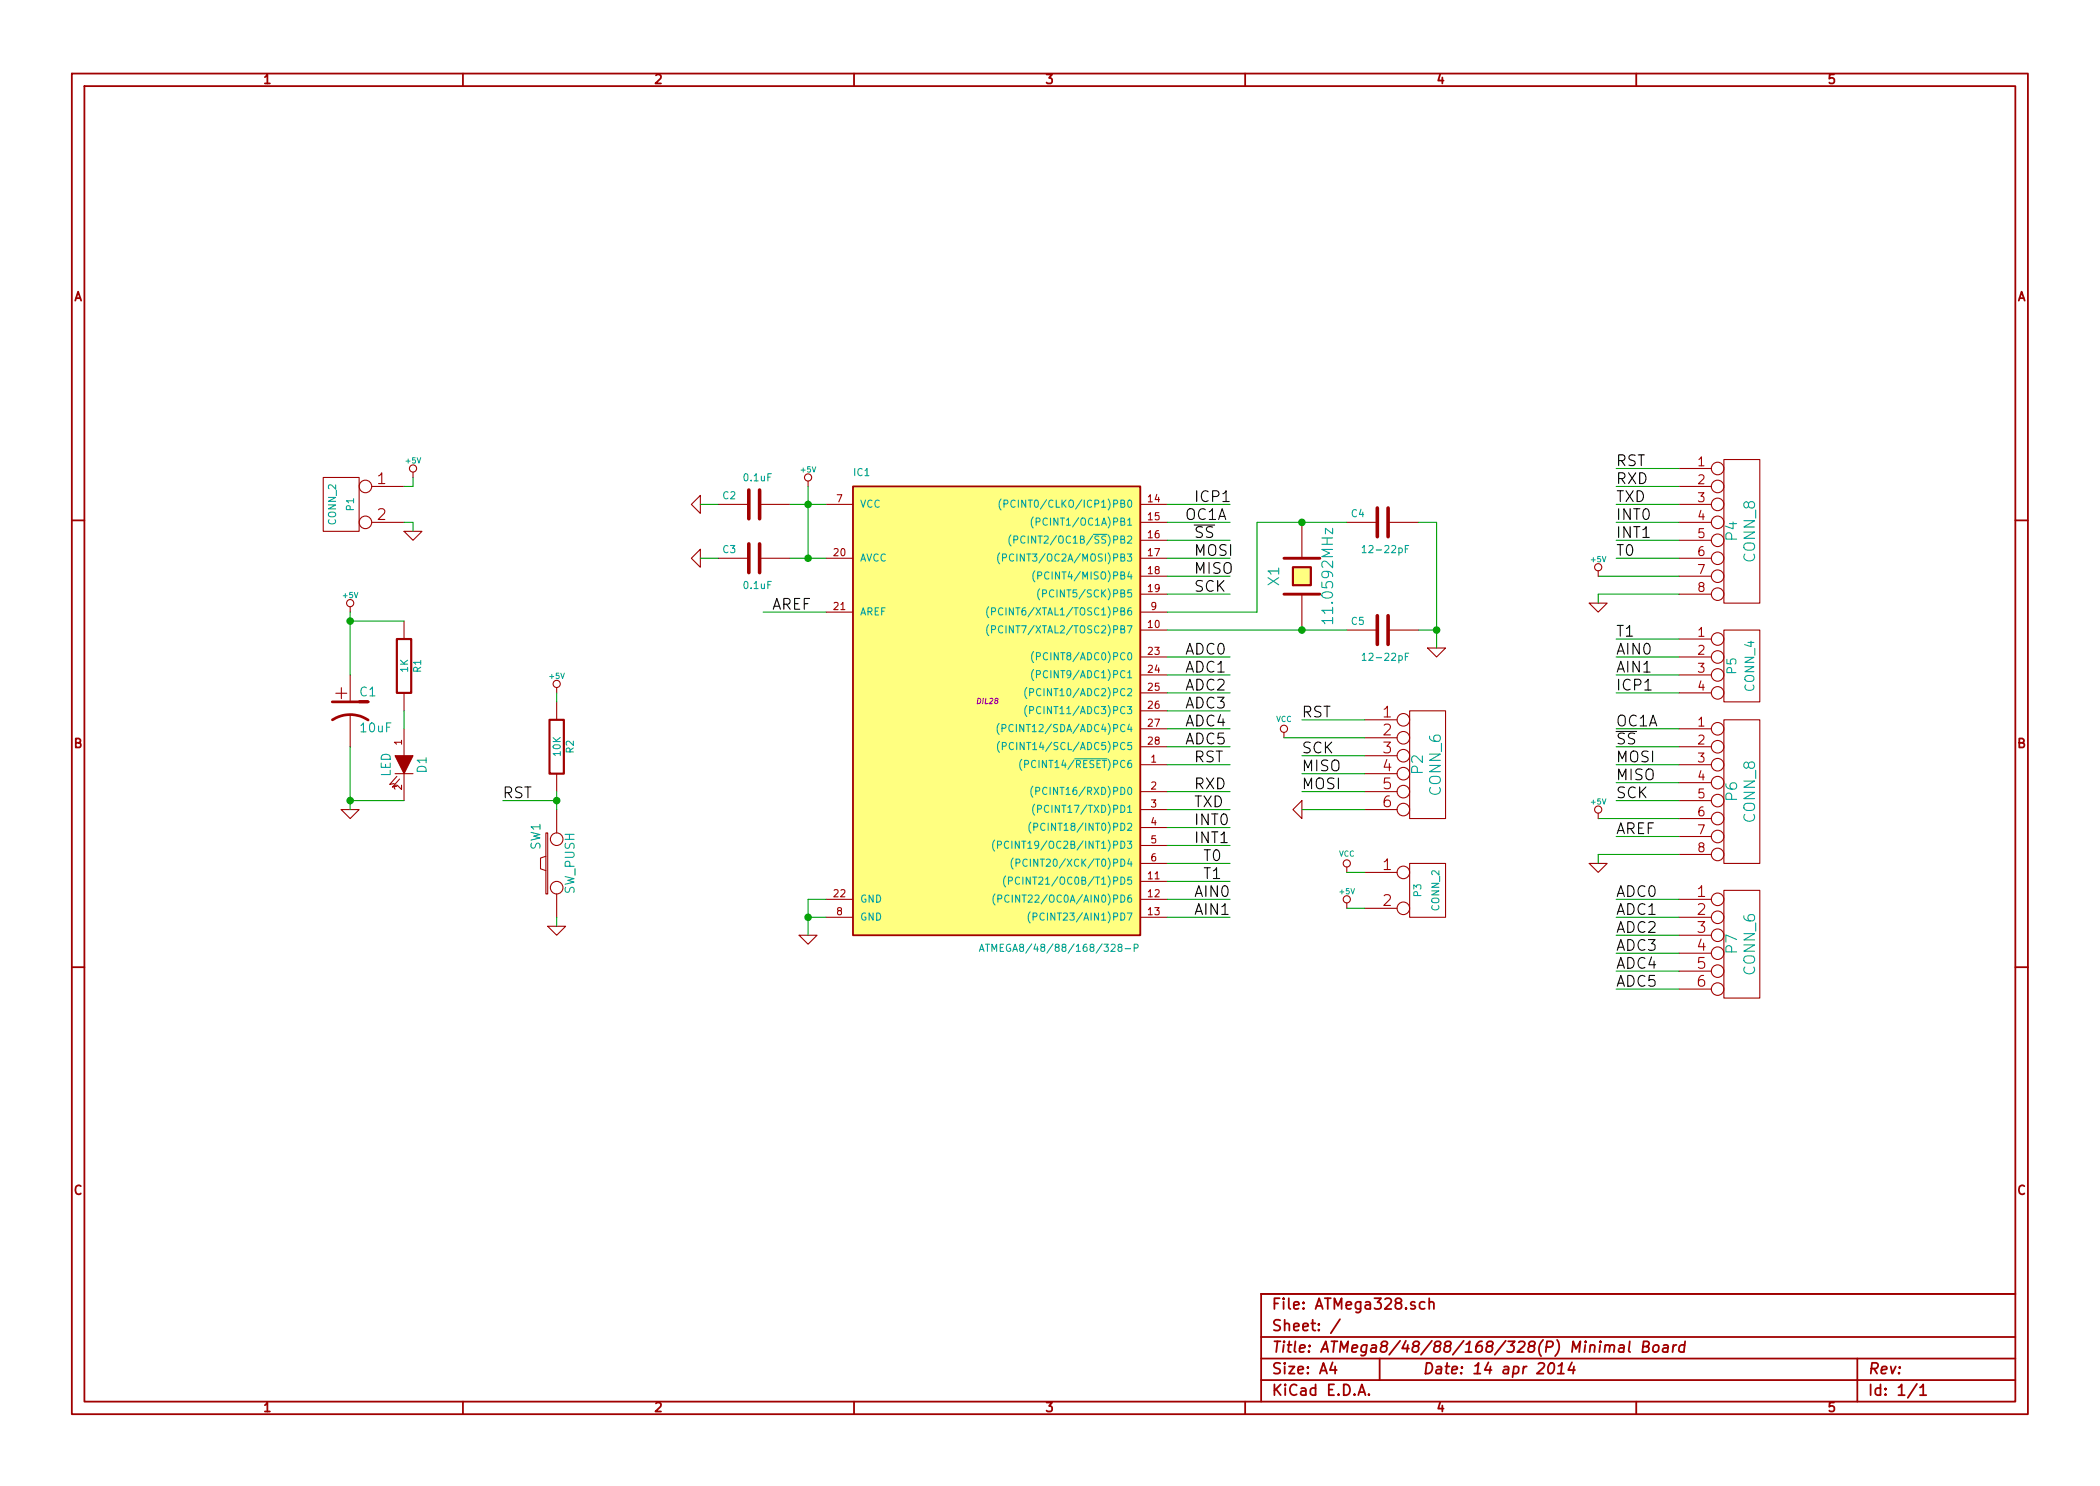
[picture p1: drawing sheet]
EESchema Schematic File Version 2
LIBS:power
LIBS:device
LIBS:transistors
LIBS:conn
LIBS:linear
LIBS:regul
LIBS:74xx
LIBS:cmos4000
LIBS:adc-dac
LIBS:memory
LIBS:xilinx
LIBS:special
LIBS:microcontrollers
LIBS:dsp
LIBS:microchip
LIBS:analog_switches
LIBS:motorola
LIBS:texas
LIBS:intel
LIBS:audio
LIBS:interface
LIBS:digital-audio
LIBS:philips
LIBS:display
LIBS:cypress
LIBS:siliconi
LIBS:opto
LIBS:atmel
LIBS:contrib
LIBS:valves
LIBS:ATMega328-cache
EELAYER 27 0
EELAYER END
$Descr A4 11693 8268
encoding utf-8
Sheet 1 1
Title "ATMega8/48/88/168/328(P) Minimal Board"
Date "14 apr 2014"
Rev ""
Comp ""
Comment1 ""
Comment2 ""
Comment3 ""
Comment4 ""
$EndDescr
$Comp
L ATMEGA328-P IC1
U 1 1
P 5500 3900
F 0 "IC1" H 4750 5150 40  0000 L BNN
F 1 "ATMEGA8/48/88/168/328-P" H 5450 2500 40  0000 L BNN
F 2 "DIL28" H 5500 3900 30  0000 C CIN
F 3 "~" H 5500 3900 60  0000 C CNN
	1    5500 3900
	1    0    0    -1  
$EndComp
$Comp
L C C5
U 1 1
P 7700 3500
F 0 "C5" V 7750 3600 40  0000 L CNN
F 1 "12-22pF" V 7550 3350 40  0000 L CNN
F 2 "~" H 7738 3350 30  0000 C CNN
F 3 "~" H 7700 3500 60  0000 C CNN
	1    7700 3500
	0    -1   -1   0   
$EndComp
$Comp
L SW_PUSH SW1
U 1 1
P 3100 4800
F 0 "SW1" H 3250 4910 50  0000 C CNN
F 1 "SW_PUSH" H 3100 4720 50  0000 C CNN
F 2 "~" H 3100 4800 60  0000 C CNN
F 3 "~" H 3100 4800 60  0000 C CNN
	1    3100 4800
	0    -1   -1   0   
$EndComp
$Comp
L LED D1
U 1 1
P 2250 4250
F 0 "D1" H 2250 4350 50  0000 C CNN
F 1 "LED" H 2250 4150 50  0000 C CNN
F 2 "~" H 2250 4250 60  0000 C CNN
F 3 "~" H 2250 4250 60  0000 C CNN
	1    2250 4250
	0    1    1    0   
$EndComp
$Comp
L R R1
U 1 1
P 2250 3700
F 0 "R1" V 2330 3700 40  0000 C CNN
F 1 "1K" V 2257 3701 40  0000 C CNN
F 2 "~" V 2180 3700 30  0000 C CNN
F 3 "~" H 2250 3700 30  0000 C CNN
	1    2250 3700
	1    0    0    -1  
$EndComp
$Comp
L CRYSTAL X1
U 1 1
P 7250 3200
F 0 "X1" H 7250 3350 60  0000 C CNN
F 1 "11.0592MHz" H 7250 3050 60  0000 C CNN
F 2 "~" H 7250 3200 60  0000 C CNN
F 3 "~" H 7250 3200 60  0000 C CNN
	1    7250 3200
	0    -1   -1   0   
$EndComp
$Comp
L CP1 C1
U 1 1
P 1950 3950
F 0 "C1" H 2000 4050 50  0000 L CNN
F 1 "10uF" H 2000 3850 50  0000 L CNN
F 2 "~" H 1950 3950 60  0000 C CNN
F 3 "~" H 1950 3950 60  0000 C CNN
	1    1950 3950
	1    0    0    -1  
$EndComp
$Comp
L C C4
U 1 1
P 7700 2900
F 0 "C4" V 7750 3000 40  0000 L CNN
F 1 "12-22pF" V 7550 2750 40  0000 L CNN
F 2 "~" H 7738 2750 30  0000 C CNN
F 3 "~" H 7700 2900 60  0000 C CNN
	1    7700 2900
	0    -1   -1   0   
$EndComp
$Comp
L C C2
U 1 1
P 4200 2800
F 0 "C2" V 4250 2900 40  0000 L CNN
F 1 "0.1uF" V 4350 2700 40  0000 L CNN
F 2 "~" H 4238 2650 30  0000 C CNN
F 3 "~" H 4200 2800 60  0000 C CNN
	1    4200 2800
	0    -1   -1   0   
$EndComp
$Comp
L C C3
U 1 1
P 4200 3100
F 0 "C3" V 4250 3200 40  0000 L CNN
F 1 "0.1uF" V 4050 3000 40  0000 L CNN
F 2 "~" H 4238 2950 30  0000 C CNN
F 3 "~" H 4200 3100 60  0000 C CNN
	1    4200 3100
	0    -1   -1   0   
$EndComp
$Comp
L GND #PWR10
U 1 1
P 4500 5200
F 0 "#PWR10" H 4500 5200 30  0001 C CNN
F 1 "GND" H 4500 5130 30  0001 C CNN
F 2 "" H 4500 5200 60  0000 C CNN
F 3 "" H 4500 5200 60  0000 C CNN
	1    4500 5200
	1    0    0    -1  
$EndComp
$Comp
L +5V #PWR9
U 1 1
P 4500 2700
F 0 "#PWR9" H 4500 2790 20  0001 C CNN
F 1 "+5V" H 4500 2790 30  0000 C CNN
F 2 "" H 4500 2700 60  0000 C CNN
F 3 "" H 4500 2700 60  0000 C CNN
	1    4500 2700
	1    0    0    -1  
$EndComp
$Comp
L GND #PWR6
U 1 1
P 3900 3100
F 0 "#PWR6" H 3900 3100 30  0001 C CNN
F 1 "GND" H 3900 3030 30  0001 C CNN
F 2 "" H 3900 3100 60  0000 C CNN
F 3 "" H 3900 3100 60  0000 C CNN
	1    3900 3100
	0    1    1    0   
$EndComp
$Comp
L GND #PWR5
U 1 1
P 3900 2800
F 0 "#PWR5" H 3900 2800 30  0001 C CNN
F 1 "GND" H 3900 2730 30  0001 C CNN
F 2 "" H 3900 2800 60  0000 C CNN
F 3 "" H 3900 2800 60  0000 C CNN
	1    3900 2800
	0    1    1    0   
$EndComp
$Comp
L +5V #PWR1
U 1 1
P 1950 3400
F 0 "#PWR1" H 1950 3490 20  0001 C CNN
F 1 "+5V" H 1950 3490 30  0000 C CNN
F 2 "" H 1950 3400 60  0000 C CNN
F 3 "" H 1950 3400 60  0000 C CNN
	1    1950 3400
	1    0    0    -1  
$EndComp
$Comp
L GND #PWR2
U 1 1
P 1950 4500
F 0 "#PWR2" H 1950 4500 30  0001 C CNN
F 1 "GND" H 1950 4430 30  0001 C CNN
F 2 "" H 1950 4500 60  0000 C CNN
F 3 "" H 1950 4500 60  0000 C CNN
	1    1950 4500
	1    0    0    -1  
$EndComp
Text Label 6650 3100 0    60   ~ 0
MOSI
Text Label 6650 3200 0    60   ~ 0
MISO
Text Label 6650 3300 0    60   ~ 0
SCK
Text Label 6650 4250 0    60   ~ 0
RST
$Comp
L GND #PWR15
U 1 1
P 8000 3600
F 0 "#PWR15" H 8000 3600 30  0001 C CNN
F 1 "GND" H 8000 3530 30  0001 C CNN
F 2 "" H 8000 3600 60  0000 C CNN
F 3 "" H 8000 3600 60  0000 C CNN
	1    8000 3600
	1    0    0    -1  
$EndComp
$Comp
L GND #PWR8
U 1 1
P 3100 5150
F 0 "#PWR8" H 3100 5150 30  0001 C CNN
F 1 "GND" H 3100 5080 30  0001 C CNN
F 2 "" H 3100 5150 60  0000 C CNN
F 3 "" H 3100 5150 60  0000 C CNN
	1    3100 5150
	1    0    0    -1  
$EndComp
$Comp
L +5V #PWR7
U 1 1
P 3100 3850
F 0 "#PWR7" H 3100 3940 20  0001 C CNN
F 1 "+5V" H 3100 3940 30  0000 C CNN
F 2 "" H 3100 3850 60  0000 C CNN
F 3 "" H 3100 3850 60  0000 C CNN
	1    3100 3850
	1    0    0    -1  
$EndComp
Text Label 2800 4450 0    60   ~ 0
RST
$Comp
L CONN_6 P2
U 1 1
P 7950 4250
F 0 "P2" V 7900 4250 60  0000 C CNN
F 1 "CONN_6" V 8000 4250 60  0000 C CNN
F 2 "~" H 7950 4250 60  0000 C CNN
F 3 "~" H 7950 4250 60  0000 C CNN
	1    7950 4250
	1    0    0    -1  
$EndComp
Text Label 7250 4000 0    60   ~ 0
RST
Text Label 7250 4400 0    60   ~ 0
MOSI
Text Label 7250 4300 0    60   ~ 0
MISO
Text Label 7250 4200 0    60   ~ 0
SCK
$Comp
L +5V #PWR14
U 1 1
P 7500 5050
F 0 "#PWR14" H 7500 5140 20  0001 C CNN
F 1 "+5V" H 7500 5140 30  0000 C CNN
F 2 "" H 7500 5050 60  0000 C CNN
F 3 "" H 7500 5050 60  0000 C CNN
	1    7500 5050
	1    0    0    -1  
$EndComp
$Comp
L GND #PWR12
U 1 1
P 7250 4500
F 0 "#PWR12" H 7250 4500 30  0001 C CNN
F 1 "GND" H 7250 4430 30  0001 C CNN
F 2 "" H 7250 4500 60  0000 C CNN
F 3 "" H 7250 4500 60  0000 C CNN
	1    7250 4500
	0    1    1    0   
$EndComp
$Comp
L VCC #PWR11
U 1 1
P 7150 4100
F 0 "#PWR11" H 7150 4200 30  0001 C CNN
F 1 "VCC" H 7150 4200 30  0000 C CNN
F 2 "" H 7150 4100 60  0000 C CNN
F 3 "" H 7150 4100 60  0000 C CNN
	1    7150 4100
	1    0    0    -1  
$EndComp
$Comp
L CONN_2 P3
U 1 1
P 7950 4950
F 0 "P3" V 7900 4950 40  0000 C CNN
F 1 "CONN_2" V 8000 4950 40  0000 C CNN
F 2 "~" H 7950 4950 60  0000 C CNN
F 3 "~" H 7950 4950 60  0000 C CNN
	1    7950 4950
	1    0    0    -1  
$EndComp
$Comp
L VCC #PWR13
U 1 1
P 7500 4850
F 0 "#PWR13" H 7500 4950 30  0001 C CNN
F 1 "VCC" H 7500 4950 30  0000 C CNN
F 2 "" H 7500 4850 60  0000 C CNN
F 3 "" H 7500 4850 60  0000 C CNN
	1    7500 4850
	1    0    0    -1  
$EndComp
$Comp
L R R2
U 1 1
P 3100 4150
F 0 "R2" V 3180 4150 40  0000 C CNN
F 1 "10K" V 3107 4151 40  0000 C CNN
F 2 "~" V 3030 4150 30  0000 C CNN
F 3 "~" H 3100 4150 30  0000 C CNN
	1    3100 4150
	1    0    0    -1  
$EndComp
$Comp
L CONN_2 P1
U 1 1
P 1900 2800
F 0 "P1" V 1850 2800 40  0000 C CNN
F 1 "CONN_2" V 1950 2800 40  0000 C CNN
F 2 "~" H 1900 2800 60  0000 C CNN
F 3 "~" H 1900 2800 60  0000 C CNN
	1    1900 2800
	-1   0    0    -1  
$EndComp
$Comp
L +5V #PWR3
U 1 1
P 2300 2650
F 0 "#PWR3" H 2300 2740 20  0001 C CNN
F 1 "+5V" H 2300 2740 30  0000 C CNN
F 2 "" H 2300 2650 60  0000 C CNN
F 3 "" H 2300 2650 60  0000 C CNN
	1    2300 2650
	1    0    0    -1  
$EndComp
$Comp
L GND #PWR4
U 1 1
P 2300 2950
F 0 "#PWR4" H 2300 2950 30  0001 C CNN
F 1 "GND" H 2300 2880 30  0001 C CNN
F 2 "" H 2300 2950 60  0000 C CNN
F 3 "" H 2300 2950 60  0000 C CNN
	1    2300 2950
	1    0    0    -1  
$EndComp
$Comp
L CONN_8 P4
U 1 1
P 9700 2950
F 0 "P4" V 9650 2950 60  0000 C CNN
F 1 "CONN_8" V 9750 2950 60  0000 C CNN
F 2 "~" H 9700 2950 60  0000 C CNN
F 3 "~" H 9700 2950 60  0000 C CNN
	1    9700 2950
	1    0    0    -1  
$EndComp
$Comp
L CONN_4 P5
U 1 1
P 9700 3700
F 0 "P5" V 9650 3700 50  0000 C CNN
F 1 "CONN_4" V 9750 3700 50  0000 C CNN
F 2 "~" H 9700 3700 60  0000 C CNN
F 3 "~" H 9700 3700 60  0000 C CNN
	1    9700 3700
	1    0    0    -1  
$EndComp
$Comp
L CONN_8 P6
U 1 1
P 9700 4400
F 0 "P6" V 9650 4400 60  0000 C CNN
F 1 "CONN_8" V 9750 4400 60  0000 C CNN
F 2 "~" H 9700 4400 60  0000 C CNN
F 3 "~" H 9700 4400 60  0000 C CNN
	1    9700 4400
	1    0    0    -1  
$EndComp
$Comp
L CONN_6 P7
U 1 1
P 9700 5250
F 0 "P7" V 9650 5250 60  0000 C CNN
F 1 "CONN_6" V 9750 5250 60  0000 C CNN
F 2 "~" H 9700 5250 60  0000 C CNN
F 3 "~" H 9700 5250 60  0000 C CNN
	1    9700 5250
	1    0    0    -1  
$EndComp
Text Label 4300 3400 0    60   ~ 0
AREF
Wire Wire Line
	4600 5000 4500 5000
Wire Wire Line
	4500 5000 4500 5200
Wire Wire Line
	4600 5100 4500 5100
Connection ~ 4500 5100
Wire Wire Line
	4400 2800 4600 2800
Wire Wire Line
	4400 3100 4600 3100
Wire Wire Line
	4500 2700 4500 3100
Connection ~ 4500 2800
Connection ~ 4500 3100
Wire Wire Line
	3900 2800 4000 2800
Wire Wire Line
	4000 3100 3900 3100
Wire Wire Line
	2250 3950 2250 4050
Wire Wire Line
	1950 3400 1950 3750
Wire Wire Line
	1950 4150 1950 4500
Wire Wire Line
	2250 4450 1950 4450
Connection ~ 1950 4450
Wire Wire Line
	2250 3450 1950 3450
Connection ~ 1950 3450
Wire Wire Line
	6500 3100 6850 3100
Wire Wire Line
	6500 3200 6850 3200
Wire Wire Line
	6500 3300 6850 3300
Wire Wire Line
	6500 4250 6850 4250
Wire Wire Line
	6500 3500 7500 3500
Connection ~ 7250 3500
Connection ~ 7250 2900
Wire Wire Line
	7900 2900 8000 2900
Wire Wire Line
	8000 2900 8000 3600
Wire Wire Line
	7900 3500 8000 3500
Connection ~ 8000 3500
Wire Wire Line
	6500 3400 7000 3400
Wire Wire Line
	7000 3400 7000 2900
Wire Wire Line
	7000 2900 7500 2900
Wire Wire Line
	3100 3850 3100 3900
Wire Wire Line
	3100 4400 3100 4500
Wire Wire Line
	3100 5100 3100 5150
Wire Wire Line
	2800 4450 3100 4450
Connection ~ 3100 4450
Wire Wire Line
	7600 4000 7250 4000
Wire Wire Line
	7600 4100 7150 4100
Wire Wire Line
	7600 4200 7250 4200
Wire Wire Line
	7600 4300 7250 4300
Wire Wire Line
	7600 4400 7250 4400
Wire Wire Line
	7600 4500 7250 4500
Wire Wire Line
	7600 4850 7500 4850
Wire Wire Line
	7600 5050 7500 5050
Wire Wire Line
	2250 2700 2300 2700
Wire Wire Line
	2300 2700 2300 2650
Wire Wire Line
	2250 2900 2300 2900
Wire Wire Line
	2300 2900 2300 2950
Wire Wire Line
	4600 3400 4250 3400
Wire Wire Line
	6500 2800 6850 2800
Wire Wire Line
	6500 2900 6850 2900
Wire Wire Line
	6500 3000 6850 3000
Wire Wire Line
	6500 3650 6850 3650
Wire Wire Line
	6500 3750 6850 3750
Wire Wire Line
	6500 3850 6850 3850
Wire Wire Line
	6500 3950 6850 3950
Wire Wire Line
	6500 4050 6850 4050
Wire Wire Line
	6500 4150 6850 4150
Wire Wire Line
	6500 4400 6850 4400
Wire Wire Line
	6500 4500 6850 4500
Wire Wire Line
	6500 4600 6850 4600
Wire Wire Line
	6500 4700 6850 4700
Wire Wire Line
	6500 4800 6850 4800
Wire Wire Line
	6500 4900 6850 4900
Wire Wire Line
	6500 5000 6850 5000
Wire Wire Line
	6500 5100 6850 5100
Wire Wire Line
	9350 2600 9000 2600
Wire Wire Line
	9350 2700 9000 2700
Wire Wire Line
	9350 2800 9000 2800
Wire Wire Line
	9350 2900 9000 2900
Wire Wire Line
	9350 3000 9000 3000
Wire Wire Line
	9350 3100 9000 3100
Wire Wire Line
	8900 3200 9350 3200
Wire Wire Line
	8900 3300 9350 3300
Wire Wire Line
	9350 3550 9000 3550
Wire Wire Line
	9350 3650 9000 3650
Wire Wire Line
	9350 3750 9000 3750
Wire Wire Line
	9350 3850 9000 3850
Wire Wire Line
	9350 4050 9000 4050
Wire Wire Line
	9350 4150 9000 4150
Wire Wire Line
	9350 4250 9000 4250
Wire Wire Line
	9350 4350 9000 4350
Wire Wire Line
	9350 4450 9000 4450
Wire Wire Line
	8900 4550 9350 4550
Wire Wire Line
	9350 4650 9000 4650
Wire Wire Line
	8900 4750 9350 4750
Wire Wire Line
	9350 5000 9000 5000
Wire Wire Line
	9350 5100 9000 5100
Wire Wire Line
	9350 5200 9000 5200
Wire Wire Line
	9350 5300 9000 5300
Wire Wire Line
	9350 5400 9000 5400
Wire Wire Line
	9350 5500 9000 5500
Text Label 6650 2800 0    60   ~ 0
ICP1
Text Label 6600 2900 0    60   ~ 0
OC1A
Text Label 6650 3000 0    60   ~ 0
~SS
Text Label 6600 3650 0    60   ~ 0
ADC0
Text Label 6600 3750 0    60   ~ 0
ADC1
Text Label 6600 3850 0    60   ~ 0
ADC2
Text Label 6600 3950 0    60   ~ 0
ADC3
Text Label 6600 4050 0    60   ~ 0
ADC4
Text Label 6600 4150 0    60   ~ 0
ADC5
Text Label 6650 4400 0    60   ~ 0
RXD
Text Label 6650 4500 0    60   ~ 0
TXD
Text Label 6650 4600 0    60   ~ 0
INT0
Text Label 6650 4700 0    60   ~ 0
INT1
Text Label 6700 4800 0    60   ~ 0
T0
Text Label 6700 4900 0    60   ~ 0
T1
Text Label 6650 5000 0    60   ~ 0
AIN0
Text Label 6650 5100 0    60   ~ 0
AIN1
Text Label 9000 2600 0    60   ~ 0
RST
Text Label 9000 2700 0    60   ~ 0
RXD
Text Label 9000 2800 0    60   ~ 0
TXD
Text Label 9000 2900 0    60   ~ 0
INT0
Text Label 9000 3000 0    60   ~ 0
INT1
Text Label 9000 3100 0    60   ~ 0
T0
Text Label 9000 3550 0    60   ~ 0
T1
Text Label 9000 3650 0    60   ~ 0
AIN0
$Comp
L +5V #PWR16
U 1 1
P 8900 3200
F 0 "#PWR16" H 8900 3290 20  0001 C CNN
F 1 "+5V" H 8900 3290 30  0000 C CNN
F 2 "" H 8900 3200 60  0000 C CNN
F 3 "" H 8900 3200 60  0000 C CNN
	1    8900 3200
	1    0    0    -1  
$EndComp
$Comp
L GND #PWR17
U 1 1
P 8900 3350
F 0 "#PWR17" H 8900 3350 30  0001 C CNN
F 1 "GND" H 8900 3280 30  0001 C CNN
F 2 "" H 8900 3350 60  0000 C CNN
F 3 "" H 8900 3350 60  0000 C CNN
	1    8900 3350
	1    0    0    -1  
$EndComp
Wire Wire Line
	8900 3300 8900 3350
Text Label 9000 3750 0    60   ~ 0
AIN1
Text Label 9000 3850 0    60   ~ 0
ICP1
Text Label 9000 4050 0    60   ~ 0
OC1A
Text Label 9000 4150 0    60   ~ 0
~SS
Text Label 9000 4250 0    60   ~ 0
MOSI
Text Label 9000 4350 0    60   ~ 0
MISO
Text Label 9000 4450 0    60   ~ 0
SCK
Text Label 9000 5000 0    60   ~ 0
ADC0
Text Label 9000 4650 0    60   ~ 0
AREF
$Comp
L +5V #PWR18
U 1 1
P 8900 4550
F 0 "#PWR18" H 8900 4640 20  0001 C CNN
F 1 "+5V" H 8900 4640 30  0000 C CNN
F 2 "" H 8900 4550 60  0000 C CNN
F 3 "" H 8900 4550 60  0000 C CNN
	1    8900 4550
	1    0    0    -1  
$EndComp
$Comp
L GND #PWR19
U 1 1
P 8900 4800
F 0 "#PWR19" H 8900 4800 30  0001 C CNN
F 1 "GND" H 8900 4730 30  0001 C CNN
F 2 "" H 8900 4800 60  0000 C CNN
F 3 "" H 8900 4800 60  0000 C CNN
	1    8900 4800
	1    0    0    -1  
$EndComp
Wire Wire Line
	8900 4750 8900 4800
Text Label 9000 5100 0    60   ~ 0
ADC1
Text Label 9000 5200 0    60   ~ 0
ADC2
Text Label 9000 5300 0    60   ~ 0
ADC3
Text Label 9000 5400 0    60   ~ 0
ADC4
Text Label 9000 5500 0    60   ~ 0
ADC5
$EndSCHEMATC
